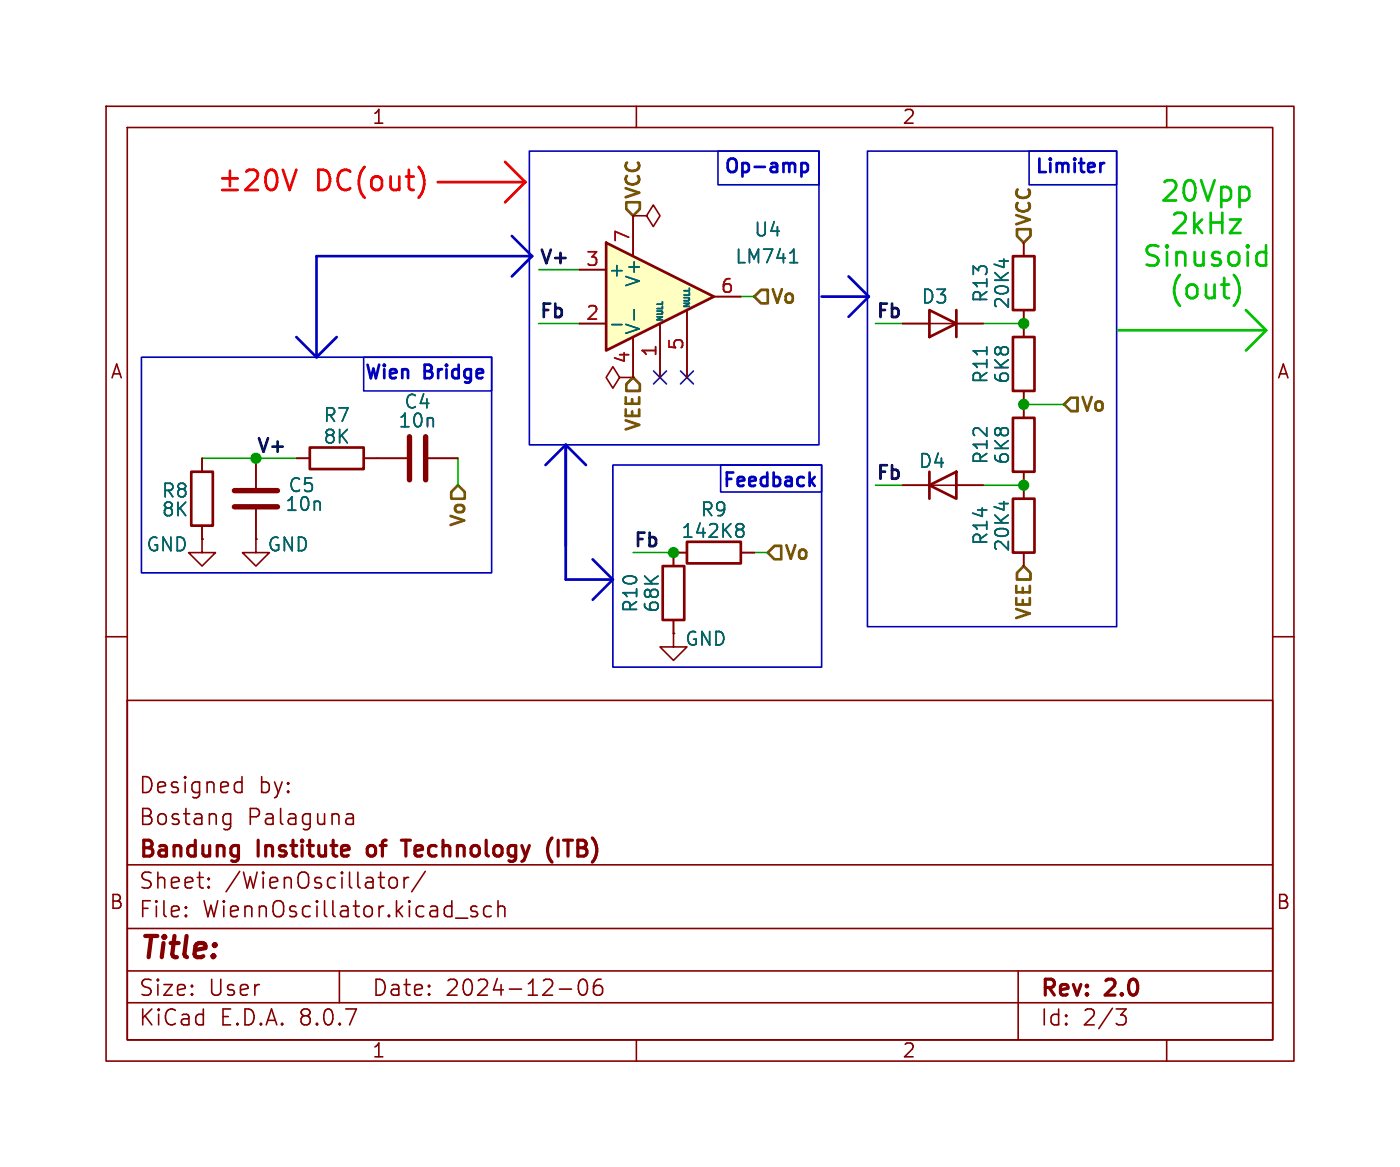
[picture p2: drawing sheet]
<svg xmlns="http://www.w3.org/2000/svg" width="132mm" height="110mm" viewBox="0 0 132 110" stroke-linecap="round" stroke-linejoin="round" font-family="sans-serif">
<g fill="none" stroke="#840000" stroke-width=".15">
<path d="M10 10h112v90h-112zM12 12h108v86h-108zM60 10v2M110 10v2M59.7 20.3h1.3l.6-1 .6 1-.6 1.1-.6-1.1M59.7 20.3h.1M85.1 30.5h7.6M96.5 22.9v1.2M96.5 29.2v2.6M96.5 36.8v2.6M27.9 43.2h1.3M34.3 43.2h4.1"/>
<path d="M40.4 43.2h2.8M63.5 59.7v1.3h1.3l-1.3 1.2-1.3-1.2h1.3M63.5 59.7h.1M63.5 58.4v1.3M64.8 52.1h-1.3v1.3M69.8 52.1h1.3M85.1 45.7h7.6M96.5 44.5v2.5M96.5 52.1v1.3M10 60h2M12 66h108v32h-108zM21.2 77.6l.1 .1 .4-.1"/>
<path d="M21.2 76.8l.1-.1 .4 .1M21.7 76.7v1.2a.41 .41 0 0 1-.5 .3M22.4 73.7l.4 .1M22.8 73.2v1.5M22.8 74.6l-.4 .1M32.7 77.6l.1 .1 .5-.1M32.7 76.8l.1-.1 .4 .1 .1 .1v.8M33.3 77.1l-.6 .1M120 60h2M12 94.5h108M12 91.5h108M12 87.5h108"/>
<path d="M12 81.5h108M17.5 86.3h.1l-.1 .1M17.5 86.3v.1M17.5 85.5v.1M17.5 85.5h.1l-.1 .1M19.7 83.6v.1M19.7 83.6h-.1l.1 .1M19.7 82.8v.1M19.7 82.8h-.1l.1 .1M32 91.5v3M36.7 82.8a.41 .41 0 0 1 .4-.1 .41 .41 0 0 1 .4 .3v.4a.41 .41 0 0 1-.4 .3 .41 .41 0 0 1-.4-.3zM38.1 82.7v1"/>
<path d="M38.5 82.7a.38 .38 0 0 0-.4 .3M40.1 82.1l-1.3 2M45 85.5l-.4-.1-.2 .2 .1 .2 .5 .2v.1v.2l-.2 .1-.4-.1M46.3 85.5l-.4-.1-.3 .3v.4l.1 .2 .2 .1 .4-.1M47 85.5a.37 .37 0 0 1 .6 .1v.8M47 84.9v1.5M52.7 93.2h1.2M54.7 92.4a.36 .36 0 0 1 .3-.1 .36 .36 0 0 1 .3 .3 .88 .88 0 0 1-.3 1.2 .38 .38 0 0 1-.4-.3 1.28 1.28 0 0 1 .1-1.1zM56.7 92.3a.59 .59 0 0 0-.7 .6v.6l.1 .2 .4 .1 .2-.1 .1-.5-.1-.3h-.5l-.2 .3M60 98v2M96 91.5v6.5M105.2 95.1h1l-.5 .6a.41 .41 0 0 1 .5 .3v.3l-.2 .2-.5 .1"/>
<path d="M110 98v2"/>
</g>
<path d="M34.7 79.8l-.1 .2 .1 .6M37.8 79.2h.9M38.3 79.2v1.5M52.1 79l-.4 .6M52.6 79.2v1.5M51.7 80.6l.4 .7" fill="none" stroke="#840000" stroke-width=".3"/>
<path d="M87.6 29.2l2.6 1.3-2.6 1.3zM90.2 29.2v2.6M95.5 31.8h2v5h-2zM95.5 24.1h2v5.1h-2zM95.5 39.4h2v5.1h-2zM29.2 42.2h5.1v2h-5.1zM62.5 53.4h2v5h-2zM64.8 51.1h5v2h-5zM87.6 45.7l2.6-1.2v2.5zM87.6 44.5v2.5M95.5 47h2v5.1h-2z" fill="none" stroke="#840000" stroke-width=".25"/>
<path d="M93 32.7v.7M94.6 24.4v.8M69.6 49.4h.4a.26 .26 0 0 1 .1 .3 .26 .26 0 0 1-.2 .2M69.6 49.9h.3M69.9 49.9l.2 .3v.2l-.1 .2h-.4M94.6 47.3v.8" fill="none" stroke="#006464" stroke-width=".15"/>
<path d="M38.6 41.2v4M40.1 41.2v4" fill="none" stroke="#840000" stroke-width=".51"/>
<path d="M57.1 22.9l10.2 5.1-10.2 5z" fill="#ffffc2"/>
<path d="M57.1 22.9l10.2 5.1-10.2 5zM18 44.5h2.1v5h-2.1z" fill="none" stroke="#840000" stroke-width=".25"/>
<g fill="none" stroke="#840000" stroke-width=".15">
<path d="M54.6 30.5h2.5M54.6 25.4h2.5M58.4 35.6l-.6-1-.7 1 .7 1 .6-1h1.3M59.7 35.6h.1M59.7 20.3h.1M59.7 20.3v3.8M59.7 31.8v3.8M62.2 30.5v5.1M64.8 29.2v6.4M67.3 28h2.5M85.1 30.5h2.5M90.2 30.5h2.5"/>
<path d="M96.5 22.9v1.2M96.5 29.2v2.6M96.5 36.8v2.6M19 50.8v1.3h1.3l-1.3 1.3-1.2-1.3h1.2M19 50.8h.1M19 43.2v1.3M19 49.5v1.3M24.1 50.8v1.3h1.3l-1.3 1.3-1.2-1.3h1.2M24.1 50.8h.1M24.1 43.2v2.8M24.1 48v2.8M27.9 43.2h1.3"/>
<path d="M34.3 43.2h4.1M40.4 43.2h2.8M63.5 59.7h.1M63.5 58.4v1.3M64.8 52.1h-1.3v1.3M69.8 52.1h1.3M85.1 45.7h2.5M90.2 45.7h2.5M96.5 44.5v2.5M96.5 52.1v1.3"/>
</g>
<g fill="none" stroke="#006464" stroke-width=".15">
<path d="M57.7 30.6h.9M59.8 29.2v.9M61.9 29.9h.6l-.6 .2h.6M61.9 29.6h.5M61.9 29.3h.5M61.9 29.1h.6M61.9 28.7h.6M64.5 28.6h.5l-.5 .3h.5M64.5 28.3h.4M64.5 28.1h.4M64.5 27.8h.5M64.5 27.4h.5"/>
<path d="M74.5 24.8h.7M93 32.7v.7M94.6 24.4v.8M69.6 49.4h.4a.26 .26 0 0 1 .1 .3 .26 .26 0 0 1-.2 .2M69.6 49.9h.3M69.9 49.9l.2 .3v.2l-.1 .2h-.4M94.6 47.3v.8"/>
</g>
<path d="M22.1 47.8h4.1M22.1 46.2h4.1" fill="none" stroke="#840000" stroke-width=".51"/>
<path d="M59.1 19.1h1.2v.6l-.6 .6-.6-.6zM59.7 35.6l.6 .6v.6h-1.2v-.6zM71.8 27.3h.6v1.3h-.6l-.7-.6zM95.9 21.6h1.3v.6l-.7 .7-.6-.7zM101 37.5h.6v1.3h-.6l-.7-.7zM43.2 45.7l.6 .7v.6h-1.3v-.6zM73 51.5h.7v1.2h-.7l-.6-.6zM96.5 53.4l.7 .6v.6h-1.3v-.6z" fill="none" stroke="#725600" stroke-width=".25"/>
<path d="M21 16.8h1.4M21 17.9h1.4M21.7 16.1v1.4M23.2 16.2l.3-.2h.4a.52 .52 0 0 1 .3 .8l-1.1 1.1h1.2M25.2 16.2a.46 .46 0 0 1 .5-.2 .46 .46 0 0 1 .3 .4 1.12 1.12 0 0 1-.3 1.5 .49 .49 0 0 1-.6-.4 1.63 1.63 0 0 1 .1-1.3zM26.7 16l.6 1.9 .6-1.9M41.3 17.2h8.2M47.6 15.3l1.9 1.9M49.5 17.2l-1.9 1.9" fill="none" stroke="#f00" stroke-width=".25"/>
<g fill="none" stroke="#0000c2" stroke-width=".25">
<path d="M75.6 15.4h.3l.3 .2v.4l-.2 .2h-.1h-.3M75.6 15.4v1.2M104.1 15.4h-.2M27.9 31.8l1.9 1.9M31.7 31.8l-1.9 1.9M48.3 22.2l1.9 1.9M50.2 24.1l-1.9 2M50.2 24.1h-20.4v9.6M77.5 28h4.4M80 26.1l1.9 1.9M81.9 28l-1.9 1.9M53.3 41.9v12.7h4.5"/>
<path d="M53.3 41.9l-1.9 1.9M53.3 41.9l1.9 1.9M55.9 52.7l1.9 1.9M57.8 54.6l-1.9 1.9M76.5 45.3l.3 .5M76.8 45l-.5 .4"/>
</g>
<path d="M105.4 31.1h14M116.8 26.7l.1 .5-.1 .8M117.5 29.2l1.9 1.9M119.4 31.1l-1.9 1.9" fill="none" stroke="#00c200" stroke-width=".25"/>
<path d="M49.9 14.2h27.3v27.7h-27.3zM67.7 14.2h9.5v3.2h-9.5zM81.8 14.2h23.5v44.9h-23.5zM97 14.2h8.3v3.2h-8.3zM13.3 33.7h33.1v20.3h-33.1zM34.3 33.7h12.1v3.1h-12.1zM57.8 43.8h19.7v19.1h-19.7zM67.9 43.8h9.6v2.6h-9.6z" fill="none" stroke="#0000c2" stroke-width=".15"/>
<path d="M50.8 30.5h3.8M50.8 25.4h3.8M69.8 28h1.3M92.7 30.5h3.8M96.5 38.1h3.8M19 43.2h8.9M43.2 43.2v2.5M59.7 52.1h3.8M71.1 52.1h1.3M92.7 45.7h3.8" fill="none" stroke="#009600" stroke-width=".15"/>
<path d="M61.6 35l1.2 1.2M62.8 35l-1.2 1.2M64.2 35l1.2 1.2M65.4 35l-1.2 1.2" fill="none" stroke="#000084" stroke-width=".15"/>
<g fill="#009600" stroke="#009600" stroke-width=".15">
<circle cx="63.5" cy="52.1" r=".46"/>
<circle cx="96.5" cy="30.5" r=".46"/>
<circle cx="96.5" cy="38.1" r=".46"/>
<circle cx="96.5" cy="45.7" r=".46"/>
<circle cx="24.1" cy="43.2" r=".46"/>
</g>
<text font-size="2.8" fill="#840000" x="13" y="90.9">Title:</text>
<text font-size="2.7" fill="#f00" x="29.8" y="18.4">DC(out)</text>
<g font-size="2.7" fill="#00c200">
<text x="109.2" y="19.4">20Vpp</text>
<text x="110.2" y="22.4">2kHz</text>
<text x="107.6" y="25.5">Sinusoid</text>
<text x="110.1" y="28.6">(out)</text>
</g>
<g font-size="2.1" fill="#840000">
<text x="13" y="78">Bostang</text>
<text x="13" y="75">Designed</text>
<text x="23.3" y="78">Palaguna</text>
<text x="24.4" y="75">by:</text>
<text x="13" y="84">Sheet:</text>
<text x="13" y="81.2">Bandung</text>
<text x="21.2" y="84">/WienOscillator/</text>
<text x="24.4" y="81.2">Institute</text>
<text x="35.3" y="81.2">of</text>
<text x="39.3" y="81.2">Technology</text>
<text x="53.5" y="81.2">(ITB)</text>
<text x="13" y="86.7">File:</text>
<text x="19.1" y="86.7">WiennOscillator.kicad_sch</text>
<text x="13" y="94.1">Size:</text>
<text x="19.7" y="94.1">User</text>
<text x="35" y="94.1">Date:</text>
<text x="42" y="94.1">2024-12-06</text>
<text x="98" y="94.3">Rev:</text>
<text x="104.4" y="94.3">2.0</text>
<text x="13" y="96.9">KiCad</text>
<text x="20.7" y="96.9">E.D.A.</text>
<text x="28.3" y="96.9">8.0.7</text>
<text x="98" y="96.9">Id:</text>
<text x="102.1" y="96.9">2/3</text>
</g>
<g font-size="1.8" fill="#840000">
<text x="35" y="11.9">1</text>
<text x="85" y="11.9">2</text>
<text x="10.3" y="35.9">A</text>
<text x="120.3" y="35.9">A</text>
<text x="10.3" y="85.9">B</text>
<text x="120.3" y="85.9">B</text>
<text x="35" y="99.9">1</text>
<text x="85" y="99.9">2</text>
</g>
<g font-size="1.8" fill="#0000c2">
<text x="68.1" y="16.7">Op-amp</text>
<text x="97.4" y="16.7">Limiter</text>
<text x="34.2" y="36.1">Wien</text>
<text x="40" y="36.1">Bridge</text>
<text x="68" y="46.2">Feedback</text>
</g>
<g font-size="1.8" fill="#a90000">
<text x="59.4" y="22.9" transform="rotate(-90 59.4 22.9)">7</text>
<text x="55.2" y="25.2">3</text>
<text x="67.9" y="27.7">6</text>
<text x="55.2" y="30.2">2</text>
<text x="59.4" y="34.4" transform="rotate(-90 59.4 34.4)">4</text>
<text x="62" y="33.7" transform="rotate(-90 62 33.7)">1</text>
<text x="64.5" y="33.1" transform="rotate(-90 64.5 33.1)">5</text>
</g>
<g font-size="1.8" fill="#725600">
<text x="60.7" y="18.9" transform="rotate(-90 60.7 18.9)">VCC</text>
<text x="97.5" y="21.4" transform="rotate(-90 97.5 21.4)">VCC</text>
<text x="72.6" y="29">Vo</text>
<text x="60.7" y="40.9" transform="rotate(-90 60.7 40.9)">VEE</text>
<text x="101.8" y="39.1">Vo</text>
<text x="44.2" y="49.9" transform="rotate(-90 44.2 49.9)">Vo</text>
<text x="73.9" y="53.1">Vo</text>
<text x="97.5" y="58.7" transform="rotate(-90 97.5 58.7)">VEE</text>
</g>
<g font-size="1.8" fill="#006464">
<text x="71" y="22.5">U4</text>
<text x="57.3" y="26.3">+</text>
<text x="60.6" y="27.1" transform="rotate(-90 60.6 27.1)">V+</text>
<text x="69.2" y="25">LM741</text>
<text x="86.8" y="28.8">D3</text>
<text x="93.3" y="28.6" transform="rotate(-90 93.3 28.6)">R13</text>
<text x="95.4" y="29.2" transform="rotate(-90 95.4 29.2)">20K4</text>
<text x="60.6" y="31.6" transform="rotate(-90 60.6 31.6)">V-</text>
<text x="30.4" y="40">R7</text>
<text x="37.5" y="40.5">10n</text>
<text x="38" y="38.7">C4</text>
<text x="93.3" y="36.3" transform="rotate(-90 93.3 36.3)">R11</text>
<text x="95.4" y="36.3" transform="rotate(-90 95.4 36.3)">6K8</text>
<text x="15.2" y="47.1">R8</text>
<text x="27.1" y="46.6">C5</text>
<text x="30.4" y="42">8K</text>
<text x="86.5" y="44.3">D4</text>
<text x="93.3" y="43.9" transform="rotate(-90 93.3 43.9)">R12</text>
<text x="95.4" y="43.9" transform="rotate(-90 95.4 43.9)">6K8</text>
<text x="13.7" y="52.2">GND</text>
<text x="15.2" y="48.9">8K</text>
<text x="25.1" y="52.2">GND</text>
<text x="26.8" y="48.4">10n</text>
<text x="64.2" y="50.9">142K8</text>
<text x="66" y="48.9">R9</text>
<text x="93.3" y="51.5" transform="rotate(-90 93.3 51.5)">R14</text>
<text x="95.4" y="52.1" transform="rotate(-90 95.4 52.1)">20K4</text>
<text x="60.3" y="57.8" transform="rotate(-90 60.3 57.8)">R10</text>
<text x="62.3" y="57.8" transform="rotate(-90 62.3 57.8)">68K</text>
<text x="64.5" y="61.1">GND</text>
</g>
<g font-size="1.8" fill="#0f0f0f">
<text x="50.8" y="25">V+</text>
<text x="50.8" y="30.1">Fb</text>
<text x="24.1" y="42.8">V+</text>
<text x="59.7" y="51.6">Fb</text>
</g>
<g font-size="1.8" fill="#009600">
<text x="82.5" y="30.1">Fb</text>
<text x="82.5" y="45.3">Fb</text>
</g>
<g font-size=".7" fill="#006464">
<text x="65.3" y="29.1" transform="rotate(-90 65.3 29.1)">NULL</text>
<text x="62.7" y="30.4" transform="rotate(-90 62.7 30.4)">NULL</text>
</g>
</svg>
